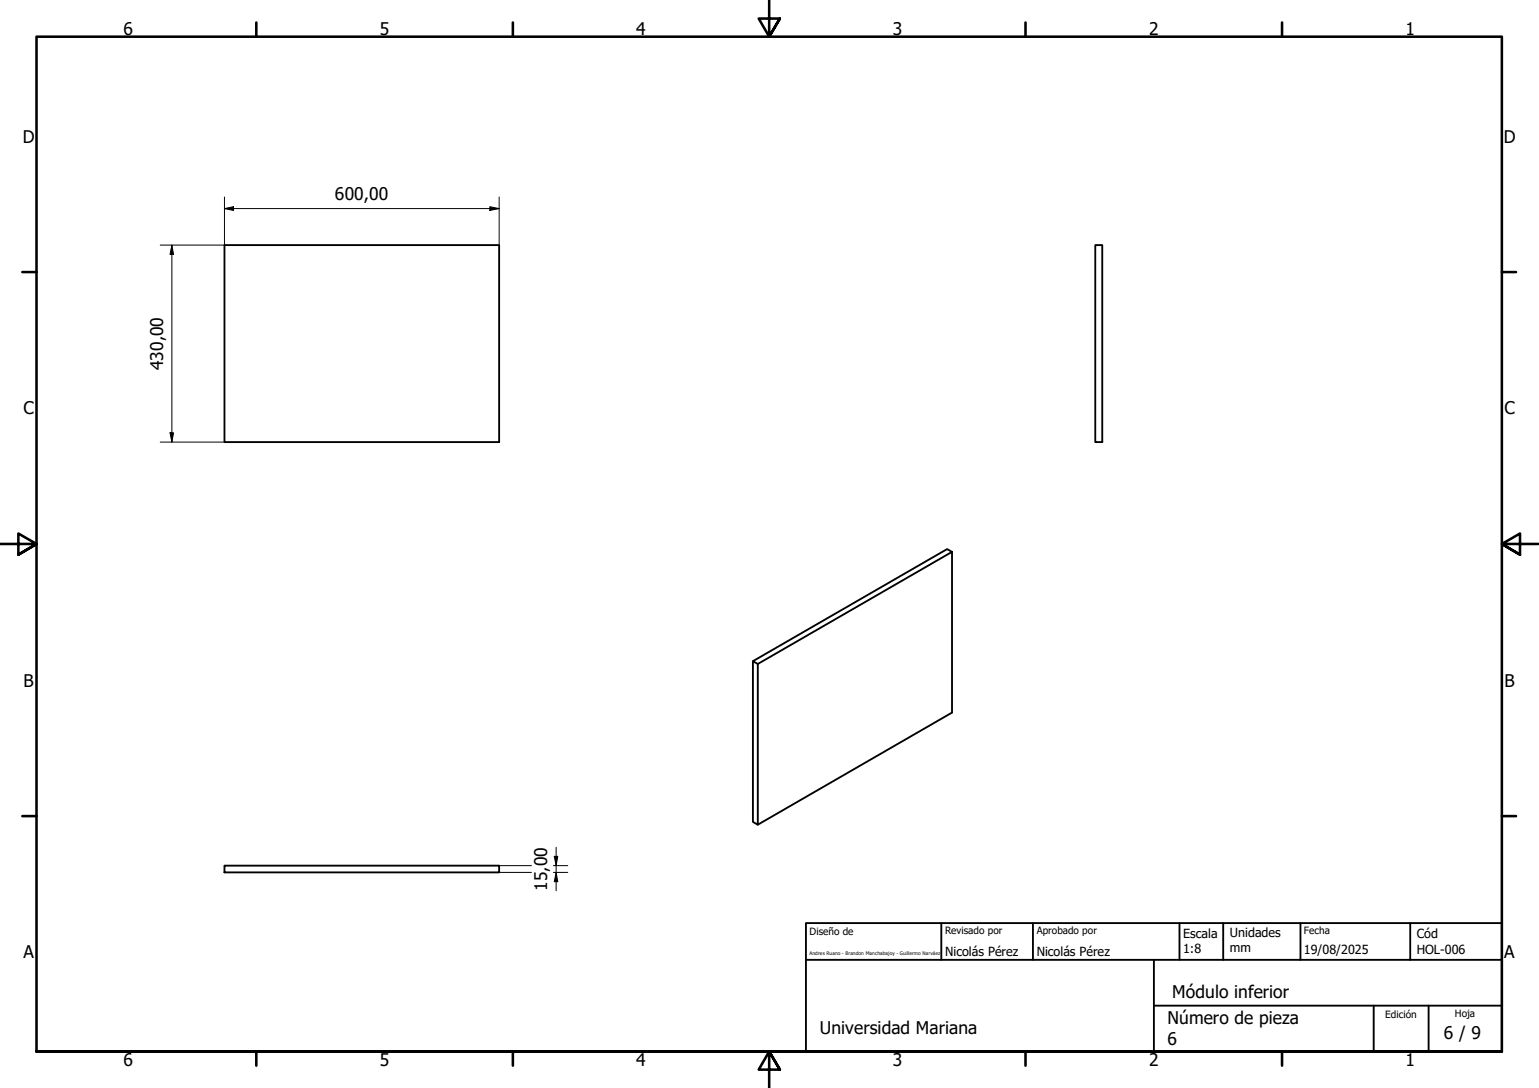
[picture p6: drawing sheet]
<svg xmlns="http://www.w3.org/2000/svg" width="420mm" height="297mm" viewBox="0 0 420 297" stroke-linecap="round" stroke-linejoin="round" font-family="sans-serif">
<!-- layer: Visible (ISO) -->
<path d="M61.3 66.9h75v53.8h-75zM299 66.9h1.9v53.8h-1.9zM259.9 150.7l-53 30.6-1.4-.8 53.1-30.6 1.3 .8v43.8l-53 30.7M205.5 180.5v43.9l1.4 .8v-43.9M61.3 236.3h75v1.9h-75z" fill="none" stroke="#000" stroke-width=".51"/>
<!-- layer: Borde (ISO) -->
<g fill="none" stroke="#000" stroke-width=".7">
<path d="M70 6.1v3.9M140 6.1v3.9M210 0v10l-2.9-4.9h5.8l-2.9 4.9 2.9-4.9M280 6.1v3.9M350 6.1v3.9M6.1 74.3h3.9M410 74.3h3.9M0 148.5h10l-5-2.8v5.7l5-2.9-5 2.9M420 148.5h-10l5-2.8v5.7l-5-2.9 5 2.9M6.1 222.8h3.9M410 222.8h3.9M10 287.1v-277.1h400v277.1h-400h400"/>
<path d="M70 287.1v3.8M140 287.1v3.8M212.9 292l-2.9-4.9 2.9 4.9h-5.8l2.9-4.9v9.9M280 287.1v3.8M350 287.1v3.8"/>
</g>
<path d="M220 252h190v35.1h-190zM257 252v10.1M282 252v10.1M322 252v10.1M333.9 252v10.1M355 252v10.1M385 252v10.1M220 262.1h190M315 274.6h95M315 262.1v25M375 274.6v12.5M390 274.6v12.5" fill="none" stroke="#000" stroke-width=".51"/>
<!-- layer: Cota (ISO) -->
<g fill="none" stroke="#000" stroke-width=".27">
<path d="M61.3 56.9l2.5-.5v1.1zM61.3 56.9h75M61.3 53.8v13.1h-17.5M133.7 56.4l2.6 .5-2.6 .6zM136.3 53.8v13.1M46.9 66.9l.5 2.6h-1zM46.9 66.9v53.8M46.4 118.2h1l-.5 2.5zM43.8 120.7h17.5M136.3 236.3h8.8M136.3 238.2h8.8M151.1 236.3h3.9"/>
<path d="M151.1 238.2h3.9M151.3 233.8h1l-.5 2.5zM151.8 238.2l.5 2.5h-1zM151.8 231.3v11.9"/>
</g>
<path d="M61.3 56.9l2.5-.5v1.1zM133.7 56.4l2.6 .5-2.6 .6zM46.9 66.9l.5 2.6h-1zM46.4 118.2h1l-.5 2.5zM151.3 233.8h1l-.5 2.5zM151.8 238.2l.5 2.5h-1z" fill="#000"/>
<g font-size="4.8">
<text x="33.7" y="9.6">6</text>
<text x="103.7" y="9.6">5</text>
<text x="173.7" y="9.6">4</text>
<text x="243.7" y="9.6">3</text>
<text x="313.7" y="9.6">2</text>
<text x="383.7" y="9.6">1</text>
<text x="6.2" y="38.9">D</text>
<text x="410.5" y="38.9">D</text>
<text x="91.4" y="54.5">600,00</text>
<text x="44.5" y="101.1" transform="rotate(-90 44.5 101.1)">430,00</text>
<text x="6.4" y="113.1">C</text>
<text x="410.7" y="113.1">C</text>
<text x="6.4" y="187.4">B</text>
<text x="410.7" y="187.4">B</text>
<text x="149.4" y="243.3" transform="rotate(-90 149.4 243.3)">15,00</text>
<text x="6.4" y="261.7">A</text>
<text x="410.7" y="261.7">A</text>
<text x="320" y="272.4">Módulo inferior</text>
<text x="318.7" y="279.6">Número de pieza</text>
<text x="223.8" y="282.2">Universidad Mariana</text>
<text x="318.7" y="285.4">6</text>
<text x="394.2" y="283.8">6 / 9</text>
<text x="33.7" y="290.9">6</text>
<text x="103.7" y="290.9">5</text>
<text x="173.7" y="290.9">4</text>
<text x="243.7" y="290.9">3</text>
<text x="313.7" y="290.9">2</text>
<text x="383.7" y="290.9">1</text>
</g>
<g font-size="3.4">
<text x="323" y="256">Escala</text>
<text x="335.8" y="255.8">Unidades</text>
<text x="386.8" y="256.2">Cód</text>
<text x="258" y="261">Nicolás Pérez</text>
<text x="283" y="261">Nicolás Pérez</text>
<text x="323" y="260.1">1:8</text>
<text x="335.8" y="260">mm</text>
<text x="356" y="260.5">19/08/2025</text>
<text x="386.8" y="260.3">HOL-006</text>
</g>
<g font-size="2.7">
<text x="221" y="255.3">Diseño de</text>
<text x="258" y="255.1">Revisado por</text>
<text x="283" y="255.1">Aprobado por</text>
<text x="356" y="255.1">Fecha</text>
<text x="378.2" y="277.8">Edición</text>
<text x="397.2" y="277.5">Hoja</text>
</g>
<text font-size="1.3" x="221" y="260.8">Andres Ruano - Brandon Manchabajoy - Guillermo Narváez</text>
</svg>
